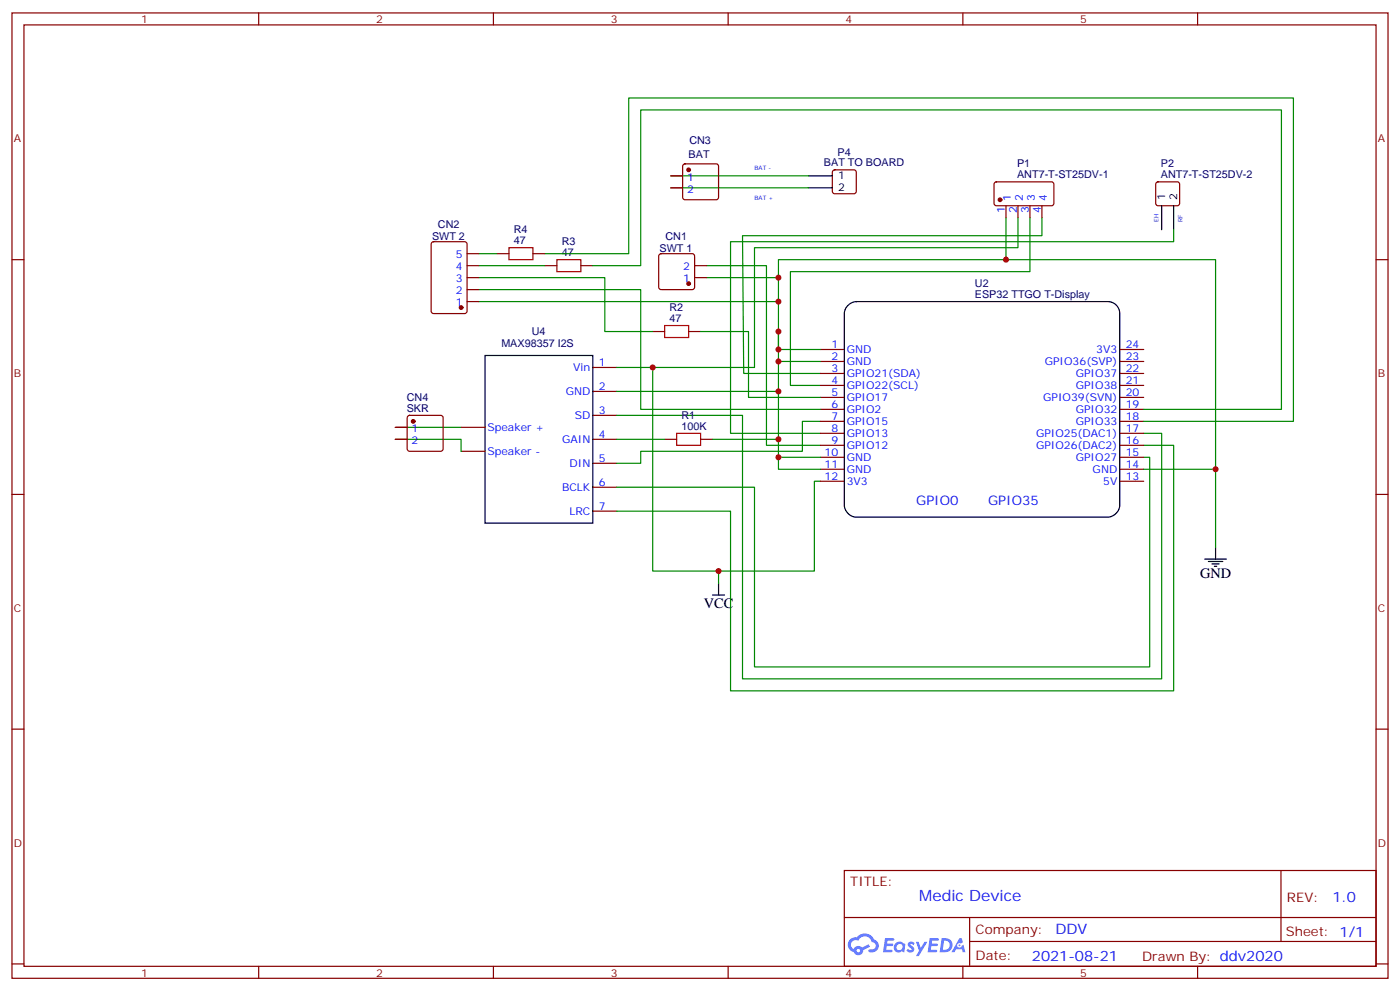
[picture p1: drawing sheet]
<svg xmlns="http://www.w3.org/2000/svg" width="412mm" height="292mm" viewBox="0 0 412 292" stroke-linecap="round" stroke-linejoin="round" font-family="sans-serif">
<g fill="none" stroke="#870000" stroke-width=".35">
<path d="M3.5 3.8h405.4v284.3h-405.4zM7.1 7.3h398.2v277.3h-398.2zM76.2 3.8v3.5M145.3 3.8v3.5M214.5 3.8v3.5M283.6 3.8v3.5M352.8 3.8v3.5M3.5 76.5h3.6M405.3 76.5h3.6M3.5 145.6h3.6M405.3 145.6h3.6M3.5 214.8h3.6"/>
<path d="M405.3 214.8h3.6M248.7 256.4h156.6v28.2h-156.6zM377.3 256.4v20.9M248.7 270.2h156.5M285.6 277.3h119.6M285.6 270.2v14.2M3.5 283.9h3.6M76.2 284.6v3.5M145.3 284.6v3.5M214.5 284.6v3.5M283.6 284.6v3.5M352.8 284.6v3.5"/>
<path d="M405.3 283.9h3.6"/>
</g>
<g fill="#5487ff">
<path d="M267.7 277.6a1.22 1.22 0 0 1 1.7 .2l-.4 .6a.47 .47 0 0 0-.3-.4 .47 .47 0 0 0-.5 .2l.1 .2a1.14 1.14 0 0 1 .8 1.8 1.14 1.14 0 0 1-1.9 0l-.2-.2 .5-.6 .7 .5a.29 .29 0 0 0 .3-.3 .29 .29 0 0 0-.2-.3 1.04 1.04 0 0 1-.6-1.7z"/>
<path d="M260.7 276.3h2.4l.3 .2-.2 .5-1.8 .1-.1 .8h1.5l.3 .4-.3 .4h-1.6l-.2 1.1h1.7l.2 .3-.2 .3-2.6 .1z"/>
<path d="M273.8 276.3h2.4l.3 .2-.1 .5-1.8 .1-.2 .8h1.6l.3 .4-.4 .4h-1.6l-.1 1.1h1.7l.2 .3-.2 .3-2.6 .1z"/>
<path d="M282.6 276.3h.7l.3 1.3-.6 .3a.69 .69 0 0 0-1 .3 .69 .69 0 0 0 .4 .9 .69 .69 0 0 0 .9-.6l.5-.2 .6 2.2h-.8l-.2-.9h-1.8l-.5 .9h-.8z"/>
<path d="M269.8 277.4h.8l.6 1.8 1.1-1.8h.9l-2.6 4.2h-.8l.9-1.5z"/>
<path d="M277.4 276.3l-.6 4.2h1.3a2.11 2.11 0 0 0 2.5-2.1 2.11 2.11 0 0 0-2.5-2.1zM278.1 277.1a1.39 1.39 0 0 1 1.7 1.4 1.39 1.39 0 0 1-1.8 1.3h-.3z"/>
<path d="M263.7 277.9a1.54 1.54 0 0 0-.1 2.2 1.54 1.54 0 0 0 2.2 .1l.6 .3 .3-2.3-.2-.3h-.4a1.49 1.49 0 0 0-2.4 0zM264 278.9a.94 .94 0 0 1 1.8 0 .94 .94 0 0 1-1.8 0z"/>
<path d="M250.4 276.7a2.18 2.18 0 0 0 1.1 3.7 1.44 1.44 0 0 0 1.6 .9 1.44 1.44 0 0 0 1.2-1.4l2-1.1-.5-.7-1.9 1a1.47 1.47 0 0 0-2.4 .4 1.39 1.39 0 0 1-.7-1.9 1.39 1.39 0 0 1 2-.5 2.12 2.12 0 0 1 2.2-1.3 2.12 2.12 0 0 1 1.9 1.7 1.14 1.14 0 0 1 1.1 1.4 1.14 1.14 0 0 1-1.7 .7 .43 .43 0 0 0-.5 .4 .43 .43 0 0 0 .4 .5 1.98 1.98 0 0 0 2.5-1.2 1.98 1.98 0 0 0-1.2-2.6 3.1 3.1 0 0 0-5.3-.6l-.9 .1zM252.3 280a.55 .55 0 0 1 1.1 0 .55 .55 0 0 1-1.1 0z"/>
<circle cx="282.6" cy="278.4" r=".26"/>
</g>
<g fill="none" stroke="#870000" stroke-width=".35">
<path d="M197.6 51.8h3.5M197.6 55.3h3.5M201.3 48.5l.5-.2h9.2l.5 .2 .2 .5v9.1l-.3 .5-.4 .2h-9.2l-.5-.2-.2-.5v-9.1zM245.4 50.2l.5-.2h5.6l.5 .2 .2 .5v5.7l-.2 .5-.5 .2h-5.6l-.5-.3-.2-.4v-5.7zM293 53.8l.5-.2h16.5l.4 .7v5.9l-.7 .4-16.5-.1-.4-.6v-5.6zM340.7 53.8l.4-.2h5.7l.5 .2 .2 .5v5.6l-.2 .5-.5 .2h-5.7l-.5-.2-.2-.5v-5.6zM127.2 71.4l.5-.2h9.2l.6 .4 .1 20.1-.5 .6-9.4 .1-.6-.5-.1-20zM137.6 78.2h3.5M137.6 74.7h3.5M146.4 74.7h3.5M157 74.7h3.5M160.5 78.2h3.5"/>
<path d="M171.1 78.2h3.5M194.3 74.9l.4-.2h9.2l.5 .2 .2 .5v9.2l-.2 .5-.5 .2h-9.2l-.5-.2-.2-.5v-9.2zM204.6 78.2h3.5M296.3 60.6v3.5M299.9 60.6v3.5M303.4 60.6v3.5M306.9 60.6v3.5M137.6 81.8h3.5M137.6 88.8h3.5M137.6 85.3h3.5M192.3 97.6h3.5M202.8 97.6h3.6"/>
<path d="M204.6 81.8h3.5M174.6 115.3h7.1M174.6 108.2h7.1M241.7 102.9h7M241.7 106.5h7M241.7 110h7M241.7 113.5h7M241.7 117.1h7M329.8 102.9h7.1M329.8 106.5h7.1M329.8 110h7.1M329.8 113.5h7.1"/>
<path d="M329.8 117.1h7.1M116.4 129.4h3.5M116.4 125.9h3.5M120.2 122.5l.4-.2h9.2l.5 .2 .2 .5v9.2l-.2 .5-.5 .2h-9.2l-.4-.2-.3-.5v-9.2zM135.8 132.9h7.1M135.8 125.9h7.1M174.6 136.5h7.1M174.6 129.4h7.1M174.6 122.3h7.1M195.8 129.4h3.5M206.4 129.4h3.5M241.7 120.6h7"/>
<path d="M241.7 124.1h7M241.7 127.6h7M241.7 131.2h7M241.7 134.7h7M241.7 138.2h7M329.8 120.6h7.1M329.8 124.1h7.1M329.8 127.6h7.1M329.8 131.2h7.1M329.8 134.7h7.1M329.8 138.2h7.1M174.6 150.6h7.1"/>
<path d="M174.6 143.5h7.1M241.7 141.7h7M329.8 141.7h7.1"/>
</g>
<g fill="none" stroke="#000" stroke-width=".35">
<path d="M238.1 51.8h7.1M238.1 55.3h7.1M342.2 60.6v7.1M345.7 60.6v7.1M249.9 89.9a3.6 3.6 0 0 1 2.3-1.1h74.1a3.5 3.5 0 0 1 3.5 3.6v56.4a3.8 3.8 0 0 1-3.5 3.5h-74.1a3.8 3.8 0 0 1-3.5-3.5v-56.4a3.5 3.5 0 0 1 1.2-2.5zM142.9 104.7h31.7v49.4h-31.7zM209.9 175.3h3.5M211.7 171.7v3.6M354.9 164.7h6.3M356 165.4h4.2M357 166.1h2.1M357.7 166.8h.7"/>
<path d="M358.1 161.1v3.6"/>
</g>
<g fill="none" stroke="#008700" stroke-width=".35">
<path d="M197.6 51.8h40.5M197.6 55.3h40.5M141.1 74.7h5.3M141.1 78.2h19.4M160.5 74.7h24.7v-45.8h195.8v95.2h-44.1M174.6 78.2h14.1v-45.8h188.8v88.2h-40.6M208.1 78.2h17.7v53h15.9M296.3 64.1v12.4M299.9 64.1v8.9h-77.7v35.2h-29.9M303.4 64.1v15.9h-70.6v33.5h8.9M306.9 64.1v5.3h-88.2l.4 40.6h22.6M345.7 67.7v3.5h-130.5v56.4h26.5"/>
<path d="M141.1 81.8h37.1v15.8h14.1M141.1 85.3h47.6v35.3h53M141.1 88.8h88.2M206.4 97.6h14.1v19.5h21.2M208.1 81.8h21.2M229.3 97.6v17.7h-47.6M181.7 108.2h10.6v60h47.6v-26.5h1.8M229.3 115.3v14.1h-19.4M229.3 106.5h12.4M241.7 102.9h-12.4v-26.4h128.8v84.6M116.4 129.4h19.4v3.5M116.4 125.9h19.4"/>
<path d="M181.7 122.3h37v77.7h123.5v-72.4h-5.3M181.7 129.4h14.1M229.3 129.4v5.3h12.4M229.3 134.7v3.5h12.4M241.7 124.1h-5.3v8.8h-47.7v3.6h-7M336.9 134.7h1.8v61.7h-116.5v-52.9h-40.5M336.9 131.2h8.8v72.3h-130.5v-52.9h-33.5M336.9 138.2h21.2M211.7 168.2v3.5"/>
</g>
<g fill="#870000" stroke="#870000" stroke-width=".35">
<circle cx="294.6" cy="58.8" r=".53"/>
<circle cx="202.8" cy="83.5" r=".53"/>
<circle cx="202.8" cy="50" r=".53"/>
<circle cx="121.7" cy="124.1" r=".53"/>
<circle cx="135.8" cy="90.6" r=".53"/>
</g>
<path d="M149.9 73h7.1v3.5h-7.1zM164 76.5h7.1v3.5h-7.1zM195.8 95.9h7v3.5h-7zM199.3 127.6h7.1v3.6h-7.1z" fill="none" stroke="#a10000" stroke-width=".35"/>
<g fill="#c00">
<circle cx="211.7" cy="168.2" r=".88"/>
<circle cx="229.3" cy="115.3" r=".88"/>
<circle cx="296.3" cy="76.5" r=".88"/>
<circle cx="192.3" cy="108.2" r=".88"/>
<circle cx="229.3" cy="106.5" r=".88"/>
<circle cx="229.3" cy="102.9" r=".88"/>
<circle cx="229.3" cy="97.6" r=".88"/>
<circle cx="229.3" cy="81.8" r=".88"/>
<circle cx="358.1" cy="138.2" r=".88"/>
<circle cx="229.3" cy="129.4" r=".88"/>
<circle cx="229.3" cy="134.7" r=".88"/>
<circle cx="229.3" cy="88.8" r=".88"/>
</g>
<text font-size="4.6" fill="#00f" x="270.8" y="265.4">Medic Device</text>
<g font-size="4.2">
<text x="353.5" y="170.3">GND</text>
<text x="207.3" y="179.2">VCC</text>
</g>
<g font-size="4.2" fill="#00f">
<text x="392.5" y="265.7">1.0</text>
<text x="310.9" y="275.2">DDV</text>
<text x="304" y="283">2021-08-21</text>
</g>
<g font-size="3.9" fill="#00f">
<text x="269.9" y="148.8">GPIO0</text>
<text x="291" y="148.8">GPIO35</text>
</g>
<g font-size="3.9" fill="#800">
<text x="250.5" y="261">TITLE:</text>
<text x="379.1" y="265.7">REV:</text>
<text x="287.4" y="275.2">Company:</text>
<text x="378.7" y="275.8">Sheet: 1/1</text>
<text x="287.4" y="282.9">Date:</text>
<text x="336.4" y="282.9">Drawn By: ddv2020</text>
</g>
<g font-size="3.2" fill="#800">
<text x="41.6" y="6.8">1</text>
<text x="110.8" y="6.8">2</text>
<text x="179.9" y="6.8">3</text>
<text x="249.1" y="6.8">4</text>
<text x="318.2" y="6.8">5</text>
<text x="4.1" y="41.9">A</text>
<text x="405.9" y="41.9">A</text>
<text x="4.1" y="111.1">B</text>
<text x="405.9" y="111.1">B</text>
<text x="4.1" y="180.2">C</text>
<text x="405.9" y="180.2">C</text>
<text x="4.1" y="249.3">D</text>
<text x="405.9" y="249.3">D</text>
<text x="41.6" y="287.6">1</text>
<text x="110.8" y="287.6">2</text>
<text x="179.9" y="287.6">3</text>
<text x="249.1" y="287.6">4</text>
<text x="318.2" y="287.6">5</text>
</g>
<g font-size="3.2" fill="#000080">
<text x="202.8" y="46.5">BAT</text>
<text x="203.1" y="42.4">CN3</text>
<text x="246.7" y="45.9">P4</text>
<text x="242.7" y="49">BAT TO BOARD</text>
<text x="299.6" y="52.5">ANT7-T-ST25DV-1</text>
<text x="299.6" y="49.3">P1</text>
<text x="341.9" y="52.5">ANT7-T-ST25DV-2</text>
<text x="341.9" y="49.3">P2</text>
<text x="127.3" y="70.6">SWT 2</text>
<text x="129" y="67">CN2</text>
<text x="151.4" y="71.9">47</text>
<text x="151.4" y="68.7">R4</text>
<text x="196" y="70.6">CN1</text>
<text x="165.5" y="75.4">47</text>
<text x="165.5" y="72.2">R3</text>
<text x="194.3" y="74.1">SWT 1</text>
<text x="287.2" y="87.8">ESP32 TTGO T-Display</text>
<text x="287.2" y="84.6">U2</text>
<text x="197.2" y="94.8">47</text>
<text x="197.2" y="91.7">R2</text>
<text x="156.6" y="98.7">U4</text>
<text x="147.7" y="102.2">MAX98357 I2S</text>
<text x="119.8" y="118.1">CN4</text>
<text x="119.8" y="121.3">SKR</text>
<text x="200.7" y="123.4">R1</text>
<text x="200.7" y="126.6">100K</text>
</g>
<g font-size="3.2" fill="#00f">
<text x="202.4" y="53.2">1</text>
<text x="202.4" y="56.7">2</text>
<text x="297.7" y="59.3" transform="rotate(-90 297.7 59.3)">1</text>
<text x="301.3" y="59.3" transform="rotate(-90 301.3 59.3)">2</text>
<text x="304.8" y="59.3" transform="rotate(-90 304.8 59.3)">3</text>
<text x="308.3" y="59.3" transform="rotate(-90 308.3 59.3)">4</text>
<text x="296" y="62.8" transform="rotate(-90 296 62.8)">1</text>
<text x="299.5" y="62.8" transform="rotate(-90 299.5 62.8)">2</text>
<text x="303" y="62.8" transform="rotate(-90 303 62.8)">3</text>
<text x="306.6" y="62.8" transform="rotate(-90 306.6 62.8)">4</text>
<text x="134.3" y="76.1">5</text>
<text x="134.3" y="83.2">3</text>
<text x="134.3" y="79.7">4</text>
<text x="201.3" y="83.2">1</text>
<text x="201.3" y="79.7">2</text>
<text x="134.3" y="86.7">2</text>
<text x="134.3" y="90.2">1</text>
<text x="176.4" y="107.9">1</text>
<text x="244.9" y="102.6">1</text>
<text x="244.9" y="106.1">2</text>
<text x="249.4" y="104">GND</text>
<text x="249.4" y="107.5">GND</text>
<text x="307.8" y="107.5">GPIO36(SVP)</text>
<text x="322.9" y="104">3V3</text>
<text x="331.6" y="102.6">24</text>
<text x="331.6" y="106.1">23</text>
<text x="168.9" y="109.3">Vin</text>
<text x="244.9" y="109.6">3</text>
<text x="244.9" y="113.2">4</text>
<text x="249.4" y="111.1">GPIO21(SDA)</text>
<text x="316.9" y="111.1">GPIO37</text>
<text x="331.6" y="109.6">22</text>
<text x="331.6" y="113.2">21</text>
<text x="166.6" y="116.3">GND</text>
<text x="176.4" y="114.9">2</text>
<text x="244.9" y="116.7">5</text>
<text x="249.4" y="114.6">GPIO22(SCL)</text>
<text x="249.4" y="118.1">GPIO17</text>
<text x="307.3" y="118.1">GPIO39(SVN)</text>
<text x="316.9" y="114.6">GPIO38</text>
<text x="331.6" y="116.7">20</text>
<text x="169.3" y="123.4">SD</text>
<text x="176.4" y="122">3</text>
<text x="244.9" y="120.2">6</text>
<text x="244.9" y="123.8">7</text>
<text x="249.4" y="121.6">GPIO2</text>
<text x="249.4" y="125.2">GPIO15</text>
<text x="316.9" y="121.6">GPIO32</text>
<text x="316.9" y="125.2">GPIO33</text>
<text x="331.6" y="120.2">19</text>
<text x="331.6" y="123.8">18</text>
<text x="121.2" y="127.3">1</text>
<text x="121.2" y="130.8">2</text>
<text x="143.6" y="126.9">Speaker +</text>
<text x="165.6" y="130.5">GAIN</text>
<text x="176.4" y="129">4</text>
<text x="244.9" y="127.3">8</text>
<text x="244.9" y="130.8">9</text>
<text x="249.4" y="128.7">GPIO13</text>
<text x="305.2" y="128.7">GPIO25(DAC1)</text>
<text x="331.6" y="127.3">17</text>
<text x="331.6" y="130.8">16</text>
<text x="143.6" y="134">Speaker -</text>
<text x="167.8" y="137.5">DIN</text>
<text x="176.4" y="136.1">5</text>
<text x="242.9" y="134.3">10</text>
<text x="242.9" y="137.9">11</text>
<text x="249.4" y="132.2">GPIO12</text>
<text x="249.4" y="135.7">GND</text>
<text x="305.2" y="132.2">GPIO26(DAC2)</text>
<text x="316.9" y="135.7">GPIO27</text>
<text x="331.6" y="134.3">15</text>
<text x="331.6" y="137.9">14</text>
<text x="176.4" y="143.2">6</text>
<text x="242.9" y="141.4">12</text>
<text x="249.4" y="139.3">GND</text>
<text x="249.4" y="142.8">3V3</text>
<text x="321.9" y="139.3">GND</text>
<text x="325" y="142.8">5V</text>
<text x="331.6" y="141.4">13</text>
<text x="165.6" y="144.6">BCLK</text>
<text x="167.7" y="151.6">LRC</text>
<text x="176.4" y="150.2">7</text>
</g>
<g font-size="3.2">
<text x="246.9" y="52.8">1</text>
<text x="246.9" y="56.4">2</text>
<text x="343.3" y="58.8" transform="rotate(-90 343.3 58.8)">1</text>
<text x="346.8" y="58.8" transform="rotate(-90 346.8 58.8)">2</text>
</g>
<g font-size="1.8" fill="#00f">
<text x="222.2" y="50">BAT -</text>
<text x="222.2" y="58.8">BAT +</text>
<text x="341.2" y="65.4" transform="rotate(-90 341.2 65.4)">EH</text>
<text x="348.3" y="65.4" transform="rotate(-90 348.3 65.4)">RF</text>
</g>
</svg>
